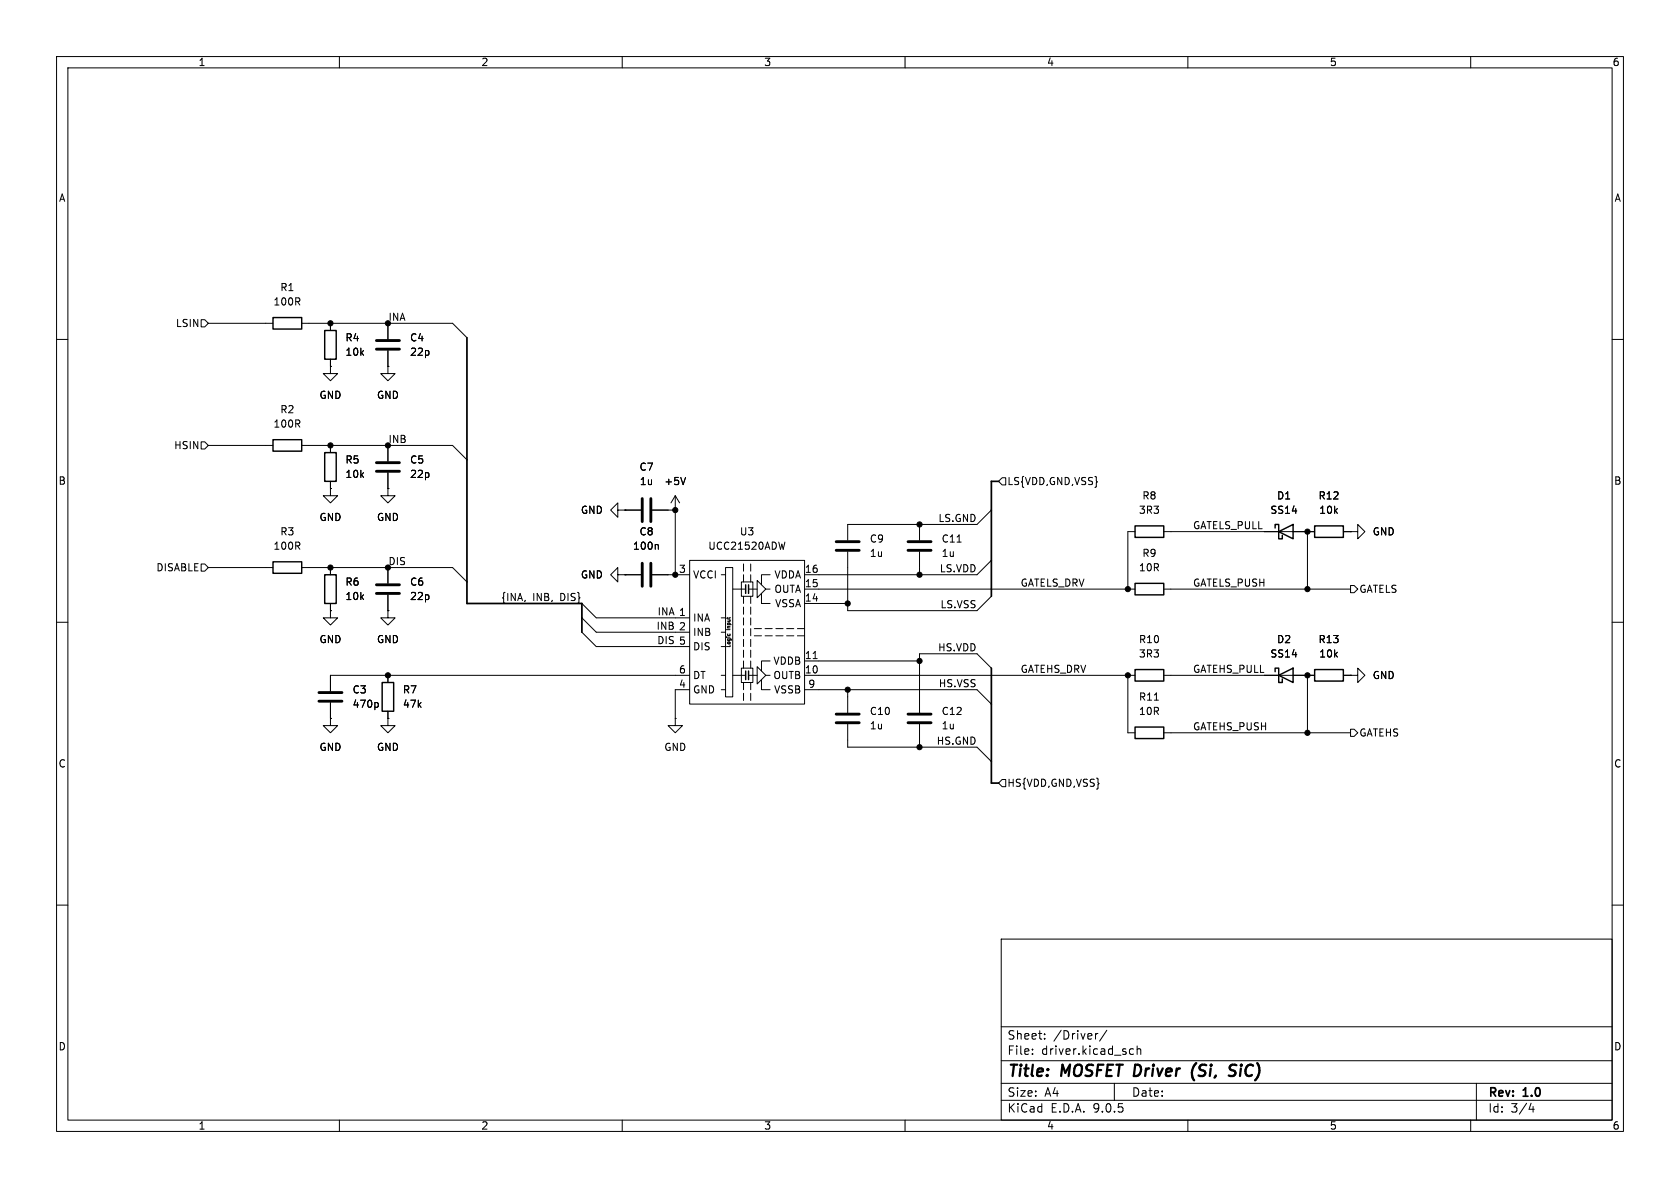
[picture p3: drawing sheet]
<svg xmlns="http://www.w3.org/2000/svg" width="297mm" height="210mm" viewBox="0 0 297 210" stroke-linecap="round" stroke-linejoin="round" font-family="sans-serif">
<g fill="none" stroke="#000" stroke-width=".18">
<path d="M10 10h277v190h-277zM12 12h273v186h-273zM60 10v2M110 10v2M160 10v2M210 10v2M260 10v2M35.6 56.5h.6l.6 .7-.6 .6h-.6zM36.8 57.2h11.5M53.3 57.2h26.7l2.5 2.5M58.4 57.2v1.2M68.6 57.2v2.7"/>
<path d="M10 60h2M35.6 78.1h.6l.6 .6-.6 .7h-.6zM36.8 78.7h11.5M53.3 78.7h26.7l2.5 2.6M58.4 64.8v1.2h1.3l-1.3 1.3-1.3-1.3h1.3M58.4 64.8h.1M58.4 63.5v1.3M58.4 78.7v1.3M68.6 64.8v1.2h1.2l-1.2 1.3-1.3-1.3h1.3M68.6 64.8h.1M68.6 62v2.8M68.6 78.7v2.8"/>
<path d="M285 60h2M35.6 99.7h.6l.6 .6-.6 .7h-.6zM58.4 86.4v1.2h1.3l-1.3 1.3-1.3-1.3h1.3M58.4 86.4h.1M58.4 85.1v1.3M68.6 86.4v1.2h1.2l-1.2 1.3-1.3-1.3h1.3M68.6 86.4h.1M68.6 83.6v2.8M109.2 90.2v-1.3l-1.3 1.3 1.3 1.2v-1.2h1.3M110.5 90.2h.1M110.5 90.2h2.8M115.3 90.2h4.1"/>
<path d="M116.2 96.3l.2 .1v.7M119.4 90.2h.1M119.4 87.6l-.8 1.3M119.4 87.6l.7 1.3M119.4 87.6v14M121.2 84.4l-.4 1.3M121.9 99.1h20.3v25.4h-20.3zM131.4 99.7v1.3M132.7 99.7v1.3M138.8 95.8l-.3 1.3M149.9 97.5v10.5h22.8l2.6-2.6M162.6 92.7v2.8"/>
<path d="M162.6 97.5v4.1M169.2 95.8h.7M175.3 90.2l-2.6 2.5h-22.8v2.8M175.3 99.1l-2.6 2.5h-30.5M177.2 84.5h.6v1.2h-.6l-.7-.6zM200.7 94h-1.3v10.1M205.7 94h26.7M231.1 94v10.1M237.5 94h1.3M238.8 94h1.2v-1.3l1.3 1.3-1.3 1.3v-1.3M238.8 94h.1M10 110h2"/>
<path d="M36.8 100.3h11.5M53.3 100.3h26.7l2.5 2.6M58.4 108v1.2h1.3l-1.3 1.3-1.3-1.3h1.3M58.4 108h.1M58.4 100.3v1.3M58.4 106.7v1.3M68.6 108v1.2h1.2l-1.2 1.3-1.3-1.3h1.3M68.6 108h.1M68.6 100.3v2.8M68.6 105.2v2.8M68.6 119.4v1.3M102.9 106.7l2.5 2.5h16.5"/>
<path d="M102.9 109.2l2.5 2.6h16.5M102.9 111.8l2.5 2.5h16.5M109.2 101.6v-1.3l-1.3 1.3 1.3 1.3v-1.3h1.3M110.5 101.6h.1M110.5 101.6h2.8M115.3 101.6h6.6M121.9 119.4h-63.5v2.8M127.5 119.4h.8M127.5 101.6h.8M127.5 109.2h.8M127.5 111.8h.8M127.5 114.3h.8"/>
<path d="M128.3 100.3h1.2v22.9h-1.2zM128.7 112.1l-.1 .1M129 112.1l.1 .1M129.5 119.4h2.3M129.5 104.1h2.3M131.1 102.9h2v2.5h-2zM131.1 118.1h2v2.6h-2zM131.4 101.6v1.3M131.4 105.4v1.3M131.4 107.3v1.3M131.4 109.2v1.3M131.4 111.1v1.3"/>
<path d="M131.4 113v1.3M131.4 114.9v1.3M131.4 116.8v1.3M132.3 119.4h1.6M132.3 104.1h1.6M132.7 101.6v1.3M132.7 105.4v1.3M132.7 107.3v1.3M132.7 109.2v1.3M132.7 111.1v1.3M132.7 113v1.3M132.7 114.9v1.3"/>
<path d="M132.7 116.8v1.3M133.3 111.1h1.3M133.3 112.4h1.3M133.9 102.6l1.5 1.5-1.5 1.6zM133.9 117.9l1.5 1.5-1.5 1.5zM134.6 104.9v1.8h1.5M135.3 111.1h1.2M135.3 112.4h1.2M135.4 119.4h.7M135.4 104.1h.7M136.1 101.6h-1.5v1.8M136.1 116.8h-1.5v1.8"/>
<path d="M137.2 111.1h1.2M137.2 112.4h1.2M139.1 111.1h1.2M139.1 112.4h1.2M141 111.1h1.2M141 112.4h1.2M142.2 119.4h58.5M142.2 104.1h58.5M142.2 106.7h7.7M142.2 116.8h20.4M143.8 116.4h.7M175.3 118.1l-2.6-2.5h-10.1v10.4"/>
<path d="M199.4 119.4v10.1h1.3M205.7 119.4h26.7M205.7 104.1h33.1M231.1 119.4v10.1M237.5 119.4h1.3M238.8 119.4h1.2v-1.3l1.3 1.3-1.3 1.3v-1.3M238.8 119.4h.1M238.8 103.5h.6l.6 .6-.6 .7h-.6zM285 110h2M58.4 127v1.3h1.3l-1.3 1.2-1.3-1.2h1.3M58.4 127h.1M58.4 124.2v2.8"/>
<path d="M66.6 124.2l.3 .2v.4l-.3 .2M68.6 127v1.3h1.2l-1.2 1.2-1.3-1.2h1.3M68.6 127h.1M68.6 125.7v1.3M119.4 127v1.3h1.2l-1.2 1.2-1.3-1.2h1.3M119.4 127h.1M121.9 121.9h-2.5v5.1M127.5 121.9h.8M131.4 120.7v1.2M131.4 122.6v1.2M132.7 120.7v1.2M132.7 122.6v1.2"/>
<path d="M134.6 120.1v1.8h1.5M142.2 121.9h30.5l2.6 2.6M149.9 121.9v4.1M149.9 128v4.1h22.8l2.6 2.5M162.6 128v4.1M177.2 137.8h.6v1.3h-.6l-.7-.7zM204.1 123.8h.7M205.7 129.5h33.1M238.8 128.9h.6l.6 .6-.6 .7h-.6zM10 160h2M177 166h108v32h-108zM285 160h2"/>
<path d="M60 198v2M110 198v2M160 198v2M177 194.5h108M177 191.5h108M177 187.5h108M177 181.5h108M182.5 186.3v.1M182.5 185.5v.1M184.7 183.6v.1M184.7 182.8v.1M194.1 182.7l-.3 .1-.1 .2"/>
<path d="M195.7 182.1l-1.3 2M197 191.5v3M199.7 186.3l.3 .1 .4-.1M200.4 185.5l-.4-.1-.3 .1M201 185.5l.2-.1 .4 .1 .1 .9M201 184.9v1.5M210 198v2M260 198v2M261 191.5v6.5M270.7 195l-.4 1.1h.9M271 195.6v1"/>
</g>
<path d="M211.5 187.9a2.35 2.35 0 0 0-.4 3.1M217.5 189l.6 .3a.49 .49 0 0 1 .3 .5 .49 .49 0 0 1-.4 .4h-.5M218.6 188.3a.85 .85 0 0 0-1.1 .1l-.1 .2" fill="none" stroke="#000" stroke-width=".4"/>
<g fill="none" stroke="#000" stroke-width=".25">
<path d="M48.3 56.1h5v2.1h-5zM57.4 58.4h2v5.1h-2zM48.3 77.7h5v2.1h-5zM48.3 99.3h5v2h-5zM57.4 80h2v5.1h-2zM200.7 93h5v2h-5zM225.4 93.3v-.6h.7v2.6h.6v-.7M226.1 94l2.5-1.3v2.6zM232.4 93h5.1v2h-5.1zM57.4 101.6h2v5.1h-2zM131.8 103.4v1.5M131.8 118.6v1.5"/>
<path d="M132.3 103.4v1.5M132.3 118.6v1.5M200.7 103.1h5v2.1h-5zM200.7 118.4h5v2h-5zM225.4 118.7v-.6h.7v2.6h.6v-.7M226.1 119.4l2.5-1.3v2.6zM232.4 118.4h5.1v2h-5.1zM67.6 120.7h2v5h-2zM200.7 128.5h5v2.1h-5z"/>
</g>
<g fill="none" stroke="#000" stroke-width=".51">
<path d="M66.5 60.2h4.1M66.5 61.7h4.1M66.5 81.8h4.1M66.5 83.3h4.1M113.5 88.1v4.1M113.5 99.6v4M115.1 88.1v4.1M115.1 99.6v4M147.8 97.3h4.1M147.8 95.8h4.1M160.5 97.3h4.1M160.5 95.8h4.1"/>
<path d="M66.5 103.4h4.1M66.5 104.9h4.1M56.4 122.4h4.1M56.4 124h4.1M147.8 126.2h4.1M147.8 127.8h4.1M160.5 126.2h4.1M160.5 127.8h4.1"/>
</g>
<path d="M82.5 59.7v47h20.4v5.1M176.5 85.1h-1.2v20.3M175.3 118.1v20.3h1.2" fill="none" stroke="#000" stroke-width=".3"/>
<g fill="#000" stroke="#000" stroke-width=".18">
<circle cx="58.4" cy="57.2" r=".46"/>
<circle cx="68.6" cy="57.2" r=".46"/>
<circle cx="58.4" cy="78.7" r=".46"/>
<circle cx="68.6" cy="78.7" r=".46"/>
<circle cx="119.4" cy="90.2" r=".46"/>
<circle cx="162.6" cy="92.7" r=".46"/>
<circle cx="231.1" cy="94" r=".46"/>
<circle cx="58.4" cy="100.3" r=".46"/>
<circle cx="68.6" cy="119.4" r=".46"/>
<circle cx="68.6" cy="100.3" r=".46"/>
<circle cx="119.4" cy="101.6" r=".46"/>
<circle cx="149.9" cy="106.7" r=".46"/>
<circle cx="162.6" cy="116.8" r=".46"/>
<circle cx="162.6" cy="101.6" r=".46"/>
<circle cx="199.4" cy="119.4" r=".46"/>
<circle cx="199.4" cy="104.1" r=".46"/>
<circle cx="231.1" cy="119.4" r=".46"/>
<circle cx="231.1" cy="104.1" r=".46"/>
<circle cx="149.9" cy="121.9" r=".46"/>
<circle cx="162.6" cy="132.1" r=".46"/>
<circle cx="231.1" cy="129.5" r=".46"/>
</g>
<g font-size="2.8">
<text x="178" y="190.9">Title:</text>
<text x="187.7" y="190.9">MOSFET Driver</text>
<text x="212.3" y="190.9">(Si,</text>
<text x="219.8" y="190.9">SiC)</text>
</g>
<g font-size="2.1">
<text x="178" y="184">Sheet:</text>
<text x="186.2" y="184">/Driver/</text>
<text x="178" y="186.7">File:</text>
<text x="184.1" y="186.7">driver.kicad_sch</text>
<text x="178" y="196.9">KiCad</text>
<text x="178" y="194.1">Size:</text>
<text x="184.7" y="194.1">A4</text>
<text x="185.7" y="196.9">E.D.A.</text>
<text x="193.3" y="196.9">9.0.5</text>
<text x="200" y="194.1">Date:</text>
<text x="263" y="194.3">Rev:</text>
<text x="263" y="196.9">Id:</text>
<text x="267.1" y="196.9">3/4</text>
<text x="269.4" y="194.3">1.0</text>
</g>
<g font-size="1.8">
<text x="35" y="11.9">1</text>
<text x="85" y="11.9">2</text>
<text x="135" y="11.9">3</text>
<text x="185" y="11.9">4</text>
<text x="235" y="11.9">5</text>
<text x="285" y="11.9">6</text>
<text x="10.3" y="35.9">A</text>
<text x="285.3" y="35.9">A</text>
<text x="49.5" y="51.7">R1</text>
<text x="31" y="58">LSIN</text>
<text x="48.2" y="54.2">100R</text>
<text x="68.6" y="56.8">INA</text>
<text x="61" y="60.6">R4</text>
<text x="61" y="63.1">10k</text>
<text x="72.4" y="60.6">C4</text>
<text x="72.4" y="63.1">22p</text>
<text x="56.4" y="70.7">GND</text>
<text x="66.5" y="70.7">GND</text>
<text x="48.2" y="75.8">100R</text>
<text x="49.5" y="73.3">R2</text>
<text x="30.7" y="79.6">HSIN</text>
<text x="61" y="82.1">R5</text>
<text x="68.6" y="78.4">INB</text>
<text x="72.4" y="82.1">C5</text>
<text x="113" y="83.4">C7</text>
<text x="10.3" y="85.9">B</text>
<text x="61" y="84.7">10k</text>
<text x="72.4" y="84.7">22p</text>
<text x="113" y="86">1u</text>
<text x="117.3" y="86">+5V</text>
<text x="178" y="86">LS{VDD,GND,VSS}</text>
<text x="201.9" y="88.5">R8</text>
<text x="225.7" y="88.5">D1</text>
<text x="233" y="88.5">R12</text>
<text x="285.3" y="85.9">B</text>
<text x="49.5" y="94.8">R3</text>
<text x="56.4" y="92.3">GND</text>
<text x="66.5" y="92.3">GND</text>
<text x="102.6" y="91">GND</text>
<text x="113" y="94.8">C8</text>
<text x="130.7" y="94.8">U3</text>
<text x="165.8" y="92.4">LS.GND</text>
<text x="201.3" y="91">3R3</text>
<text x="210.8" y="93.6">GATELS_PULL</text>
<text x="224.5" y="91">SS14</text>
<text x="233.1" y="91">10k</text>
<text x="242.6" y="94.8">GND</text>
<text x="27.5" y="101.2">DISABLE</text>
<text x="48.2" y="97.4">100R</text>
<text x="68.6" y="100">DIS</text>
<text x="111.8" y="97.4">100n</text>
<text x="119.9" y="101.3">3</text>
<text x="125.1" y="97.4">UCC21520ADW</text>
<text x="142.2" y="101.3">16</text>
<text x="153.7" y="96.1">C9</text>
<text x="153.7" y="98.7">1u</text>
<text x="166" y="101.3">LS.VDD</text>
<text x="166.4" y="98.7">1u</text>
<text x="166.4" y="96.1">C11</text>
<text x="201.3" y="101.2">10R</text>
<text x="201.9" y="98.7">R9</text>
<text x="61" y="103.7">R6</text>
<text x="61" y="106.3">10k</text>
<text x="72.4" y="103.7">C6</text>
<text x="72.4" y="106.3">22p</text>
<text x="88.5" y="106.3">{INA,</text>
<text x="94.2" y="106.3">INB,</text>
<text x="99.1" y="106.3">DIS}</text>
<text x="102.6" y="102.5">GND</text>
<text x="122.4" y="102.5">VCCI</text>
<text x="136.8" y="102.5">VDDA</text>
<text x="136.8" y="105">OUTA</text>
<text x="136.9" y="107.5">VSSA</text>
<text x="142.2" y="103.9">15</text>
<text x="142.2" y="106.4">14</text>
<text x="166.2" y="107.6">LS.VSS</text>
<text x="180.3" y="103.8">GATELS_DRV</text>
<text x="210.8" y="103.8">GATELS_PUSH</text>
<text x="240.2" y="105">GATELS</text>
<text x="56.4" y="113.9">GND</text>
<text x="66.5" y="113.9">GND</text>
<text x="116" y="111.4">INB 2</text>
<text x="116.1" y="114">DIS 5</text>
<text x="116.2" y="108.9">INA 1</text>
<text x="122.4" y="110.1">INA</text>
<text x="122.4" y="112.6">INB</text>
<text x="201.3" y="113.9">R10</text>
<text x="225.7" y="113.9">D2</text>
<text x="233" y="113.9">R13</text>
<text x="119.9" y="119.1">6</text>
<text x="122.4" y="115.2">DIS</text>
<text x="136.6" y="117.7">VDDB</text>
<text x="142.2" y="116.6">11</text>
<text x="142.2" y="119.1">10</text>
<text x="165.7" y="115.2">HS.VDD</text>
<text x="180.3" y="119">GATEHS_DRV</text>
<text x="201.3" y="116.4">3R3</text>
<text x="210.8" y="119">GATEHS_PULL</text>
<text x="224.5" y="116.4">SS14</text>
<text x="233.1" y="116.4">10k</text>
<text x="62.2" y="122.8">C3</text>
<text x="62.2" y="125.3">470p</text>
<text x="71.1" y="122.8">R7</text>
<text x="71.1" y="125.3">47k</text>
<text x="119.9" y="121.7">4</text>
<text x="122.4" y="120.2">DT</text>
<text x="122.4" y="122.8">GND</text>
<text x="136.6" y="120.2">OUTB</text>
<text x="136.8" y="122.8">VSSB</text>
<text x="142.8" y="121.7">9</text>
<text x="165.9" y="121.6">HS.VSS</text>
<text x="201.3" y="124.1">R11</text>
<text x="242.6" y="120.2">GND</text>
<text x="153.7" y="129.1">1u</text>
<text x="153.7" y="126.6">C10</text>
<text x="165.5" y="131.7">HS.GND</text>
<text x="166.4" y="129.1">1u</text>
<text x="166.4" y="126.6">C12</text>
<text x="201.3" y="126.6">10R</text>
<text x="210.8" y="129.2">GATEHS_PUSH</text>
<text x="240.2" y="130.4">GATEHS</text>
<text x="10.3" y="135.9">C</text>
<text x="56.4" y="132.9">GND</text>
<text x="66.5" y="132.9">GND</text>
<text x="117.3" y="132.9">GND</text>
<text x="285.3" y="135.9">C</text>
<text x="178" y="139.3">HS{VDD,GND,VSS}</text>
<text x="10.3" y="185.9">D</text>
<text x="285.3" y="185.9">D</text>
<text x="35" y="199.9">1</text>
<text x="85" y="199.9">2</text>
<text x="135" y="199.9">3</text>
<text x="185" y="199.9">4</text>
<text x="235" y="199.9">5</text>
<text x="285" y="199.9">6</text>
</g>
<g font-size=".9">
<text x="129.3" y="111.3" transform="rotate(-90 129.3 111.3)">Input</text>
<text x="129.3" y="114.6" transform="rotate(-90 129.3 114.6)">Logic</text>
</g>
</svg>
